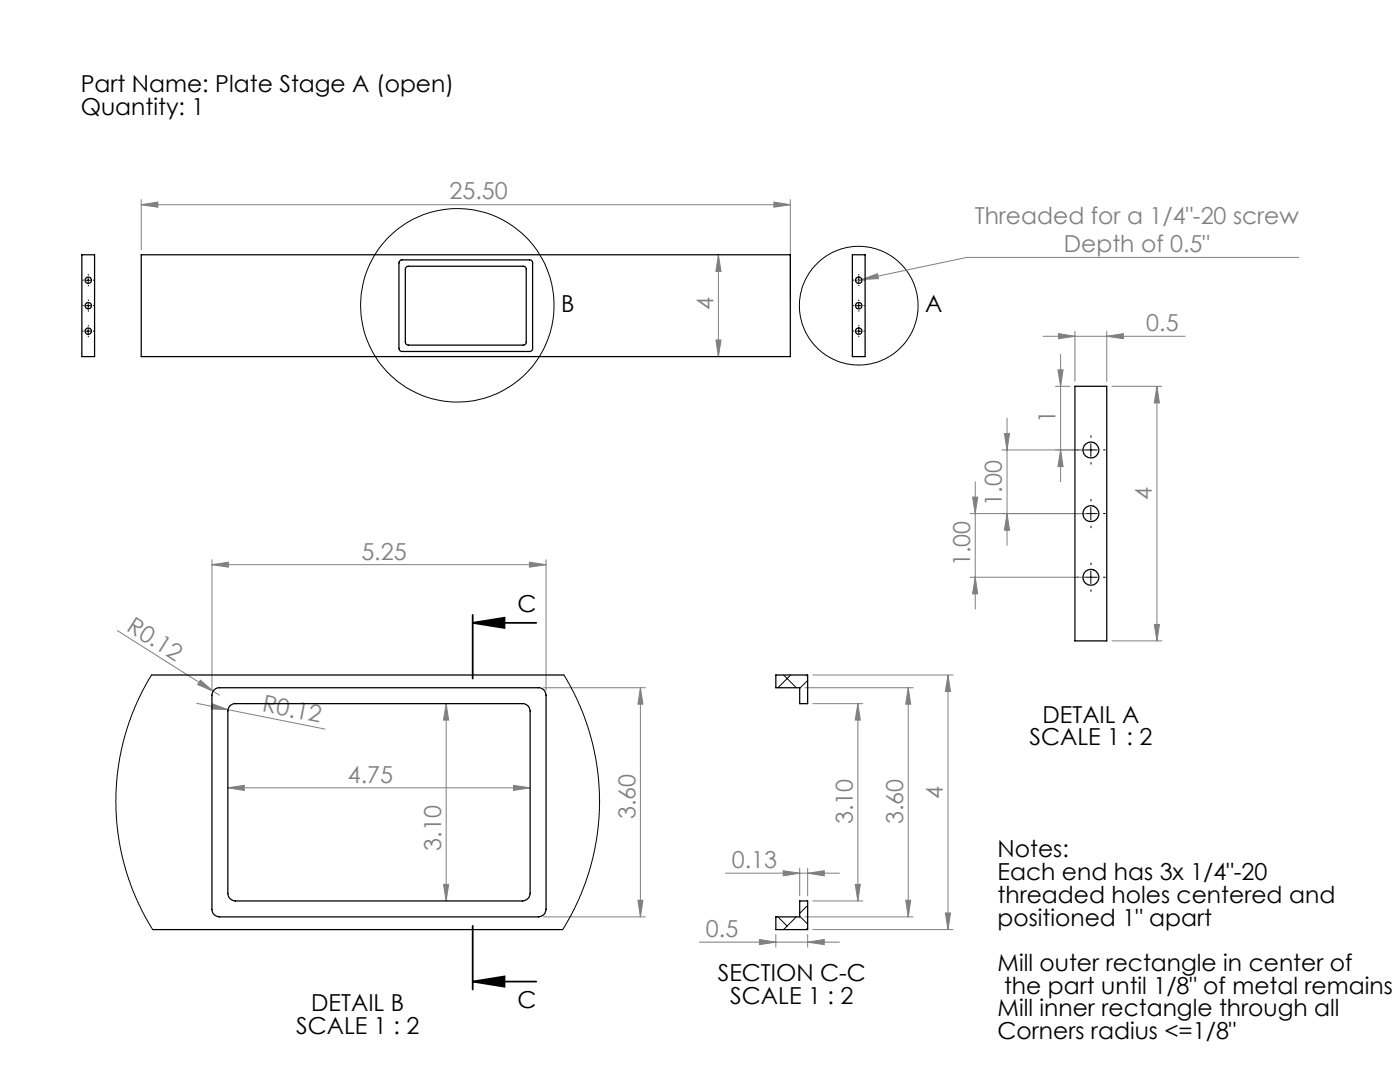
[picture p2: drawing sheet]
<svg xmlns="http://www.w3.org/2000/svg" width="279mm" height="216mm" viewBox="0 0 279 216" stroke-linecap="round" stroke-linejoin="round" font-family="sans-serif">
<g fill="none" stroke="#000" stroke-width=".2">
<path d="M17.1 55.9h1M17.6 55.4v1M170.9 55.9h1M171.4 55.4v1M17.1 66.1h1M17.1 61h1M17.6 60.5v1M17.6 65.6v1M170.9 66.1h1M170.9 61h1M171.4 60.5v1M171.4 65.6v1"/>
<path d="M216.5 89.8h2.5M217.7 88.5v2.6M216.5 115.2h2.5M216.5 102.5h2.5M217.7 101.2v2.6M217.7 113.9v2.6"/>
<circle cx="91.3" cy="60.9" r="19.3"/>
<circle cx="171.4" cy="61" r="11.8"/>
</g>
<path d="M94.3 124.3h12.7M94.3 122.7v12.7M94.3 124.3l6.4-1v2zM94.3 184.7v12.7M94.3 195.9h12.7M94.3 195.9l6.4-1.1v2.1z" fill="none" stroke="#000" stroke-width=".35"/>
<g fill="none" stroke="#808080" stroke-width=".2">
<path d="M28.2 39.8v10M157.7 39.8v19.6M28.2 40.9l3.3-.6v1zM28.2 40.9h129.5M143.4 50.8l.5 3.4h-1zM143.4 50.8v20.4M154.4 40.3l3.3 .6-3.3 .4zM172 55.8l3.1-1.2 .2 1zM172 55.8l-1.3 .3M259.2 51.4h-66.3l-20.9 4.4M142.9 67.8h1l-.5 3.4zM208.2 67.1h28.3"/>
<path d="M210.6 77.1h2.9M211.1 73.8h1.1l-.5 3.3zM211.2 66.6l3.3 .5-3.3 .5zM211.7 70.7v25.4M214.5 66.1v10M220.9 67.1l3.3-.5v1zM220.9 66.1v10M221.9 77.1h10M230.9 77.1l.5 3.3h-1zM230.9 77.1v50.8M194.1 99.2h1l-.5 3.3zM194.6 96.1v25.4"/>
<path d="M200 89.8h16.7M200.4 86.5h1.1l-.5 3.3zM201 83.4v25.4M211.7 89.8l.5 3.3h-1.1zM42.3 112.7l3.3-.5v1zM42.3 111.7v26M42.3 112.7h66.7M105.7 112.2l3.3 .5-3.3 .5zM109 111.7v26M193.6 102.5h23.1M193.6 115.2h23.1M194.6 115.2l.5 3.3h-1z"/>
<path d="M201 102.5l.5 3.3h-1.1zM23.4 125.8l19.1 12.1M40 135.7l2.5 2.2-3.1-1.3zM42.5 137.9l1.3 .8M108.5 137.2h20.3M127.8 137.2v45.8M127.8 137.2l.5 3.3h-1zM160.6 137.2h21.6M162.2 134.7h28M181.3 137.2l.5 3.3h-1zM181.3 137.2v45.8M189.2 134.7l.5 3.3h-1z"/>
<path d="M189.2 134.7v50.8M221.9 127.9h10M230.4 124.6h1l-.5 3.3zM39.3 140.3l6.2 1.3M42.4 140.4l3.1 1.2-3.3-.1zM45.5 157.2l3.3-.5v1zM45.5 141.6l19.4 3.9M45.5 157.2h60.3M89 140.4v39.4M89 140.4l.5 3.3h-1zM102.5 156.7l3.3 .5-3.3 .5zM162.2 140.4h10"/>
<path d="M171.2 140.4l.5 3.3h-1zM171.2 140.4v39.4M88.5 176.5h1l-.5 3.3zM127.3 179.6h1l-.5 3.4zM144.7 174.2h22.8M156.3 173.7l3.3 .5-3.3 .6zM159.6 173.2v5.6M161.2 174.2l3.3-.5v1.1zM161.2 173.2v5.6M162.2 179.8h10M170.7 176.5h1l-.5 3.3zM180.8 179.6h1l-.5 3.4z"/>
<path d="M108.5 183h20.3M139.6 188h27.9M151.6 187.5l3.2 .5-3.2 .5zM154.8 186.5v2.5M160.6 183h21.6M161.2 188l3.3-.5v1zM161.2 186.5v2.5M162.2 185.5h28M188.7 182.2h1l-.5 3.3z"/>
</g>
<g fill="none" stroke="#000" stroke-width=".2" stroke-dasharray="15.2 1.3 1.3 1.3">
<path d="M16.6 55.9h-.1M17.6 60v-.2M17.6 54.9v-.1M17.6 56.9v.1M18.6 55.9h.2M170.4 55.9h-.1M171.4 60v-.2M171.4 54.9v-.1M171.4 56.9v.1M172.4 55.9h.1M16.6 66.1h-.1M16.6 61h-.1"/>
<path d="M17.6 65.1v-.2M17.6 67.1v.1M17.6 62v.1M18.6 66.1h.2M18.6 61h.2M170.4 66.1h-.1M170.4 61h-.1M171.4 65.1v-.2M171.4 67.1v.1M171.4 62v.1M172.4 66.1h.1M172.4 61h.1"/>
<path d="M215.2 89.8h-.3M217.7 100v-.4M217.7 87.3v-.4M217.7 92.3v.3M220.2 89.8h.4M215.2 115.2h-.3M215.2 102.5h-.3M217.7 112.7v-.4M217.7 117.7v.3M217.7 105v.3M220.2 115.2h.4M220.2 102.5h.4"/>
</g>
<path d="M94.3 124.3l6.4-1v2zM94.3 195.9l6.4-1.1v2.1z" fill="#000"/>
<g fill="#808080">
<path d="M40 135.7l2.5 2.2-3.1-1.3z"/>
<path d="M42.4 140.4l3.1 1.2-3.3-.1z"/>
<path d="M220.9 67.1l3.3-.5v1zM211.2 66.6l3.3 .5-3.3 .5zM161.2 174.2l3.3-.5v1.1zM156.3 173.7l3.3 .5-3.3 .6zM161.2 188l3.3-.5v1zM151.6 187.5l3.2 .5-3.2 .5z"/>
<path d="M28.2 40.9l3.3-.6v1zM154.4 40.3l3.3 .6-3.3 .4zM172 55.8l3.3-.2-.2-1z"/>
<path d="M42.3 112.7l3.3-.5v1zM105.7 112.2l3.3 .5-3.3 .5z"/>
<path d="M170.7 176.5h1l-.5 3.3zM171.2 140.4l.5 3.3h-1z"/>
<path d="M180.8 179.6h1l-.5 3.4zM181.3 137.2l.5 3.3h-1z"/>
<path d="M142.9 67.8h1l-.5 3.4zM143.4 50.8l.5 3.4h-1zM230.4 124.6h1l-.5 3.3zM230.9 77.1l.5 3.3h-1zM201 102.5l.5 3.3h-1.1zM200.4 86.5h1.1l-.5 3.3zM194.6 115.2l.5 3.3h-1zM194.1 99.2h1l-.5 3.3zM188.7 182.2h1l-.5 3.3zM189.2 134.7l.5 3.3h-1z"/>
<path d="M211.1 73.8h1.1l-.5 3.3zM211.7 89.8l.5 3.3h-1.1zM127.8 137.2l.5 3.3h-1zM127.3 179.6h1l-.5 3.4zM89 140.4l.5 3.3h-1zM88.5 176.5h1l-.5 3.3z"/>
<path d="M45.5 157.2l3.3-.5v1zM102.5 156.7l3.3 .5-3.3 .5z"/>
</g>
<g fill="none" stroke="#000" stroke-width=".25">
<path d="M16.3 50.8h2.6v20.4h-2.6zM28.2 50.8h129.5v20.4h-129.5zM79.7 52.1l.4-.2h25.6a.6 .6 0 0 1 .6 .6v17a.6 .6 0 0 1-.6 .6h-25.5a.6 .6 0 0 1-.6-.6v-17zM81 53.4l.4-.3h23a.6 .6 0 0 1 .6 .6v14.6a.6 .6 0 0 1-.6 .6h-22.9a.6 .6 0 0 1-.6-.6v-14.6zM170.1 50.8h2.5v20.4h-2.5zM214.5 77.1h6.4v50.8h-6.4zM30.2 134.7h82.3M42.7 137.7l.8-.5h64a1.51 1.51 0 0 1 1.5 1.5v42.7a1.57 1.57 0 0 1-1.5 1.6h-63.7a1.51 1.51 0 0 1-1.5-1.6v-42.7l.1-.6zM154.8 134.7h6.4v5.7h-1.6v-3.2h-4.8zM45.9 140.8l.8-.4h57.6a1.51 1.51 0 0 1 1.5 1.5v36.4a1.57 1.57 0 0 1-1.5 1.5h-57.3a1.51 1.51 0 0 1-1.5-1.5v-36.4l.1-.6zM30.5 185.5h81.8M154.8 183h4.8v-3.2h1.6v5.7h-6.4z"/>
<circle cx="17.6" cy="55.9" r=".63"/>
<circle cx="171.4" cy="55.9" r=".64"/>
<circle cx="17.6" cy="61" r=".63"/>
<circle cx="17.6" cy="66.1" r=".63"/>
<circle cx="171.4" cy="66.1" r=".64"/>
<circle cx="171.4" cy="61" r=".64"/>
<circle cx="217.7" cy="89.8" r="1.59"/>
<circle cx="217.7" cy="102.5" r="1.59"/>
<circle cx="217.7" cy="115.2" r="1.59"/>
</g>
<g fill="none" stroke="#000" stroke-width=".2">
<path d="M30.2 134.7l-1.6 2.9-1.5 3.1-1 2.5-1.2 3.8-.7 2.8-.7 3.7-.3 3.2-.1 3.4 .2 3.9 .3 2.8 .7 3.6 .8 3.2 .9 2.9 1.4 3.3 1.5 3 1.6 2.7M112.5 134.7l2 3.5 1.2 2.5 1 2.5 1.2 3.8 .9 3.7 .4 2.8 .4 3.2 .1 3.5-.2 3.4-.4 3.4-.6 3.3-.7 3-.9 2.6-1.4 3.5-1.8 3.8-1.4 2.3M156.4 134.7l2.5 2.5M157.8 134.7l-2.5 2.5M160.9 134.7l.3 .3M161.2 135.8l-1.6 1.6M161.2 140.3l-.2 .1M161 179.8l.2 .1M155.3 183l1.8 1.8M158.9 183l-2.5 2.5M159.6 182.8l1.6 1.6M161.2 180.7l-1.6 1.5"/>
<path d="M161.2 185.2l-.3 .3"/>
</g>
<g font-size="4.7">
<text x="16.1" y="18.4">Part Name: Plate Stage A (open)</text>
<text x="16.1" y="22.9">Quantity: 1</text>
<text x="112" y="62.2">B</text>
<text x="184.7" y="62.3">A</text>
<text x="103.3" y="122.2">C</text>
<text x="205.4" y="148.7">SCALE 1 : 2</text>
<text x="208" y="144.2">DETAIL A</text>
<text x="199.1" y="171.1">Notes:</text>
<text x="199.1" y="175.6">Each end has 3x 1/4&quot;-20</text>
<text x="199.1" y="180.2">threaded holes centered and</text>
<text x="199.1" y="184.7">positioned 1&quot; apart</text>
<text x="143.2" y="195.8">SECTION C-C</text>
<text x="199.1" y="193.7">Mill outer rectangle in center of</text>
<text x="62.1" y="201.8">DETAIL B</text>
<text x="103.3" y="201.2">C</text>
<text x="145.8" y="200.3">SCALE 1 : 2</text>
<text x="199.1" y="202.8">Mill inner rectangle through all</text>
<text x="200.4" y="198.3">the part until 1/8&quot; of metal remains</text>
<text x="59.1" y="206.3">SCALE 1 : 2</text>
<text x="199.1" y="207.3">Corners radius &lt;=1/8&quot;</text>
</g>
<g font-size="4.7" fill="#808080">
<text x="89.7" y="39.8">25.50</text>
<text x="194.5" y="44.8">Threaded for a 1/4&quot;-20 screw</text>
<text x="212.3" y="50.3">Depth of 0.5&quot;</text>
<text x="142.4" y="61.8" transform="rotate(-90 142.4 61.8)">4</text>
<text x="228.8" y="66.1">0.5</text>
<text x="210.7" y="84.5" transform="rotate(-90 210.7 84.5)">1</text>
<text x="200" y="100.9" transform="rotate(-90 200 100.9)">1.00</text>
<text x="229.9" y="99.7" transform="rotate(-90 229.9 99.7)">4</text>
<text x="72.1" y="111.6">5.25</text>
<text x="193.6" y="113" transform="rotate(-90 193.6 113)">1.00</text>
<text x="25.1" y="125.7" transform="rotate(32 25.1 125.7)">R0.12</text>
<text x="52.2" y="141.9" transform="rotate(11 52.2 141.9)">R0.12</text>
<text x="69.4" y="156.2">4.75</text>
<text x="188.2" y="159.4" transform="rotate(-90 188.2 159.4)">4</text>
<text x="126.8" y="163.5" transform="rotate(-90 126.8 163.5)">3.60</text>
<text x="170.2" y="164.5" transform="rotate(-90 170.2 164.5)">3.10</text>
<text x="180.3" y="164.5" transform="rotate(-90 180.3 164.5)">3.60</text>
<text x="88" y="169.8" transform="rotate(-90 88 169.8)">3.10</text>
<text x="146" y="173.2">0.13</text>
<text x="140.9" y="187">0.5</text>
</g>
</svg>
